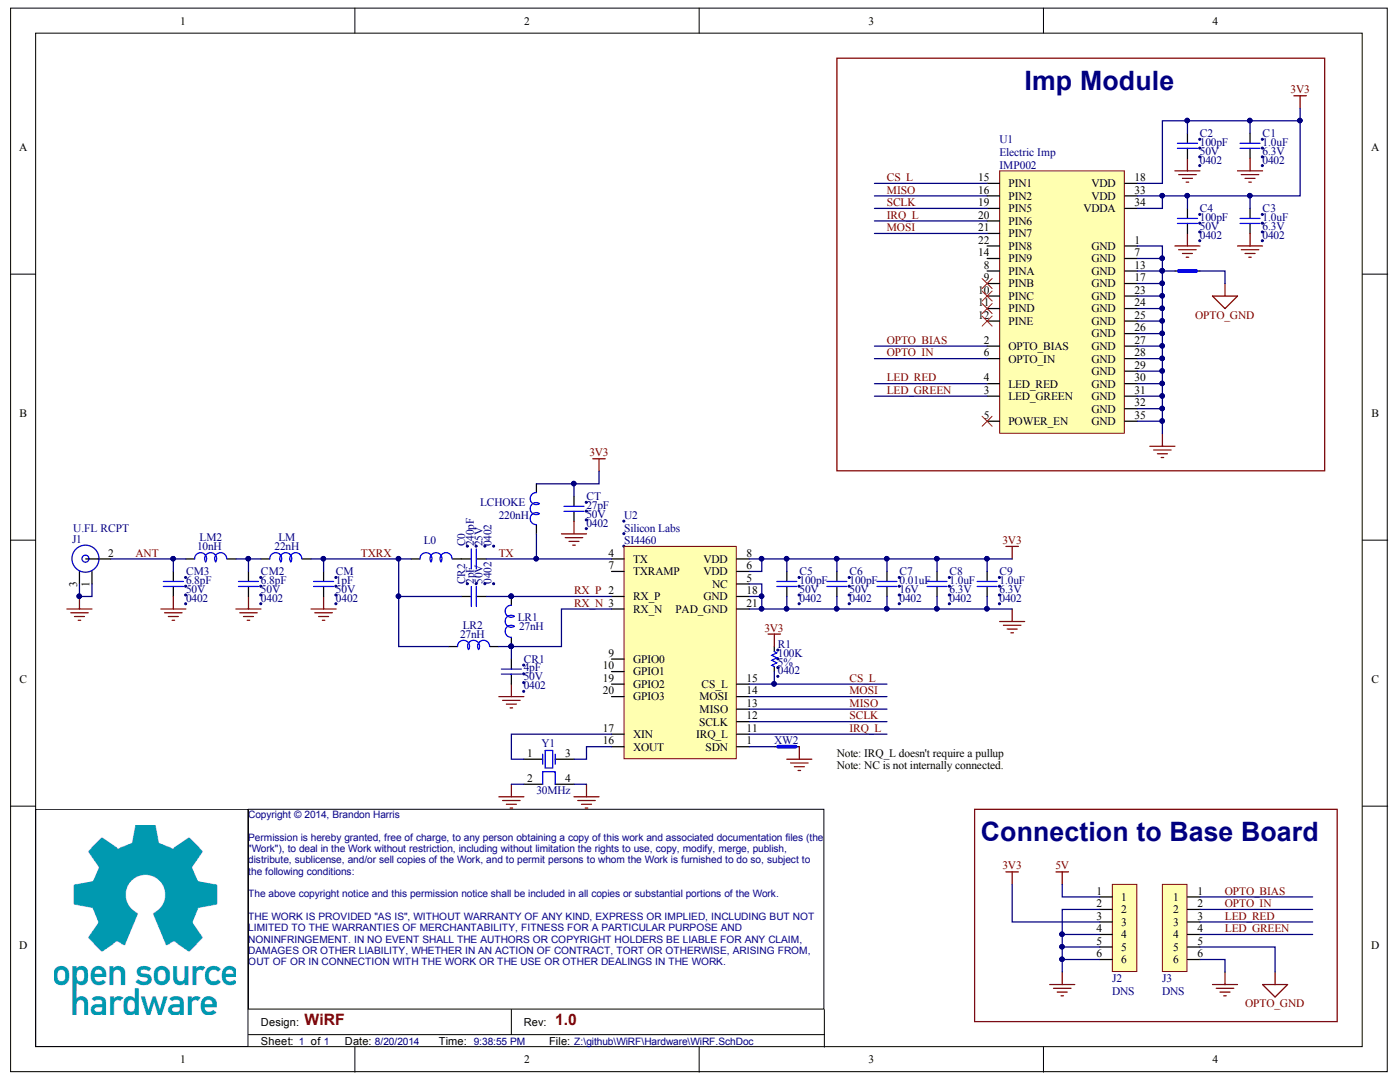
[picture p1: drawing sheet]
# Altium project WiRF.PrjPCB
1 sheet, 31 parts. Net scope: global (net labels, ports and power ports of the same name join across sheets).
Board file: WiRF.PcbDoc

## Sheet WiRF.SchDoc: WiRF
size Letter; Author: Brandon Harris; Revision: 1.0; SheetNumber: 1; SheetTotal: 1; PageSetup: Record=PageOptions¦CenterHorizontal=True¦CenterVertical=True¦PrintScale=0.62¦XCorrection=1.00¦YCorrection=1.00¦PrintKind=0¦BorderSize=5000000¦LeftOffset=0¦BottomOffset=0¦Orientation=2¦PaperLength=1000¦PaperWidth=1000¦Scale=100¦PaperSource=7¦PrintQuality=600¦MediaType=1¦DitherType=10¦PaperKind=Tabloid¦PrintScaleMode=1

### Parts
C0  value 240pF  Voltage: 25V  Package: 0402  [CAPC1005X07N]  (hidden comment: Ceramic Capacitor)
C1  value 1.0uF  Voltage: 6.3V  Package: 0402  [CAPC1005X07N]  (hidden comment: Ceramic Capacitor)
C2  value 100pF  Voltage: 50V  Package: 0402  [CAPC1005X07N]  (hidden comment: Ceramic Capacitor)
C3  value 1.0uF  Voltage: 6.3V  Package: 0402  [CAPC1005X07N]  (hidden comment: Ceramic Capacitor)
C4  value 100pF  Voltage: 50V  Package: 0402  [CAPC1005X07N]  (hidden comment: Ceramic Capacitor)
C5  value 100pF  Voltage: 50V  Package: 0402  [CAPC1005X07N]  (hidden comment: Ceramic Capacitor)
C6  value 100pF  Voltage: 50V  Package: 0402  [CAPC1005X07N]  (hidden comment: Ceramic Capacitor)
C7  value 0.01uF  Voltage: 16V  Package: 0402  [CAPC1005X07N]  (hidden comment: Ceramic Capacitor)
C8  value 1.0uF  Voltage: 6.3V  Package: 0402  [CAPC1005X07N]  (hidden comment: Ceramic Capacitor)
C9  value 1.0uF  Voltage: 6.3V  Package: 0402  [CAPC1005X07N]  (hidden comment: Ceramic Capacitor)
CM  value 1pF  Voltage: 50V  Package: 0402  [CAPC1005X07N]  (hidden comment: Ceramic Capacitor)
CM2  value 6.8pF  Voltage: 50V  Package: 0402  [CAPC1005X07N]  (hidden comment: Ceramic Capacitor)
CM3  value 6.8pF  Voltage: 50V  Package: 0402  [CAPC1005X07N]  (hidden comment: Ceramic Capacitor)
CR1  value 4pF  Voltage: 50V  Package: 0402  [CAPC1005X07N]  (hidden comment: Ceramic Capacitor)
CR2  value 2pF  Voltage: 50V  Package: 0402  [CAPC1005X07N]  (hidden comment: Ceramic Capacitor)
CT  value 27pF  Voltage: 50V  Package: 0402  [CAPC1005X07N]  (hidden comment: Ceramic Capacitor)
J1  U.FL RCPT  [RF_RCPT_UFL_400X400]
J2  BOMOPTION: DNS  [HDR254P1X6-N]  (hidden comment: Header)  (no BOM)
J3  BOMOPTION: DNS  [HDR254P1X6-N]  (hidden comment: Header)  (no BOM)
L0  Inductor  [INDC2520X23N]  (value not drawn)
LCHOKE  value 220nH  [INDC2520X23N]  (hidden comment: Inductor)
LM  value 22nH  [INDC1005X06N]  (hidden comment: INDUCTOR)
LM2  value 10nH  [INDC1005X06N]  (hidden comment: INDUCTOR)
LR1  value 27nH  [INDC1005X06N]  (hidden comment: INDUCTOR)
LR2  value 27nH  [INDC1005X06N]  (hidden comment: INDUCTOR)
R1  value 100K  Package: 0402  Tolerance: 5%  [RESC1005X04N]  (hidden comment: Resistor)
U1  Manufacturer: Electric Imp  Manufacturer Part Number: IMP002  [IMP_MODULE]  (hidden comment: imp module)
U2  Manufacturer: Silicon Labs  Manufacturer Part Number: SI4460  [QFN50P400X400X90_HS-21N]  (hidden comment: SI446X)
XW1  XW Link  [XW1005-COVERED]  (value not drawn)  (net tie, no BOM)
XW2  XW Link  [XW1005-COVERED]  (value not drawn)  (net tie, no BOM)
Y1  Frequency: 30MHz  [XTAL_25X20X05-4N]  (hidden comment: XTAL_4)

### Blocks framed on the sheet
Imp Module: C1-C4 U1 XW1
Connection to Base Board: J2 J3

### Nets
3V3: C1.2 C2.2 C3.2 C4.2 C5.2 C6.2 C7.2 C8.2 C9.2 CT.2 J2.3 LCHOKE.2 R1.1 U1.18(VDD) U1.33(VDD) U1.34(VDDA) U2.6(VDD) U2.8(VDD)
5V: J2.1
GND: C1.1 C2.1 C3.1 C4.1 C5.1 C6.1 C7.1 C8.1 C9.1 CM.1 CM2.1 CM3.1 CR1.1 CT.1 J1.1(SHLD) J1.3(SHIELD) J2.2 J2.4 J2.5 J2.6 J3.6 U1.1(GND) U1.7(GND) U1.13(GND) U1.17(GND) U1.23(GND) U1.24(GND) U1.25(GND) U1.26(GND) U1.27(GND) U1.28(GND) U1.29(GND) U1.30(GND) U1.31(GND) U1.32(GND) U1.35(GND) U2.5(NC) U2.18(GND) U2.21(PAD_GND) XW1.1 XW2.1 Y1.2(GND) Y1.4(GND)
OPTO_GND: J3.5 XW1.2
ANT: CM3.2 J1.2(RF) LM2.1
CS_L: R1.2 U1.15(PIN1) U2.15(CS_L)
IRQ_L: U1.20(PIN6) U2.11(IRQ_L)
LED_GREEN: J3.4 U1.3(LED_GREEN)
LED_RED: J3.3 U1.4(LED_RED)
MISO: U1.16(PIN2) U2.13(MISO)
MOSI: U1.21(PIN7) U2.14(MOSI)
OPTO_BIAS: J3.1 U1.2(OPTO_BIAS)
OPTO_IN: J3.2 U1.6(OPTO_IN)
RX_N: CR1.2 LR1.1 LR2.2 U2.3(RX_N)
RX_P: CR2.1 LR1.2 U2.2(RX_P)
SCLK: U1.19(PIN5) U2.12(SCLK)
TX: C0.1 LCHOKE.1 U2.4(TX)
TXRX: CM.2 CR2.2 L0.1 LM.2 LR2.1
NetC0_2: C0.2 L0.2
NetCM2_2: CM2.2 LM.1 LM2.2
NetU2_1: U2.1(SDN) XW2.2
NetU2_16: U2.16(XOUT) Y1.3(OSC2)
NetU2_17: U2.17(XIN) Y1.1(OSC1)

Not connected (* = marked no-connect by the designer): U1 5(POWER_EN)* 8(PINA) 9(PINB)* 10(PINC)* 11(PIND)* 12(PINE)* 14(PIN9) 22(PIN8); U2 7(TXRAMP) 9(GPIO0) 10(GPIO1) 19(GPIO2) 20(GPIO3)

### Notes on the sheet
- Warning: Work in Progress!!
- (near XW2) Note: IRQ_L doesn't require a pullup
  Note: NC is not internally connected.
